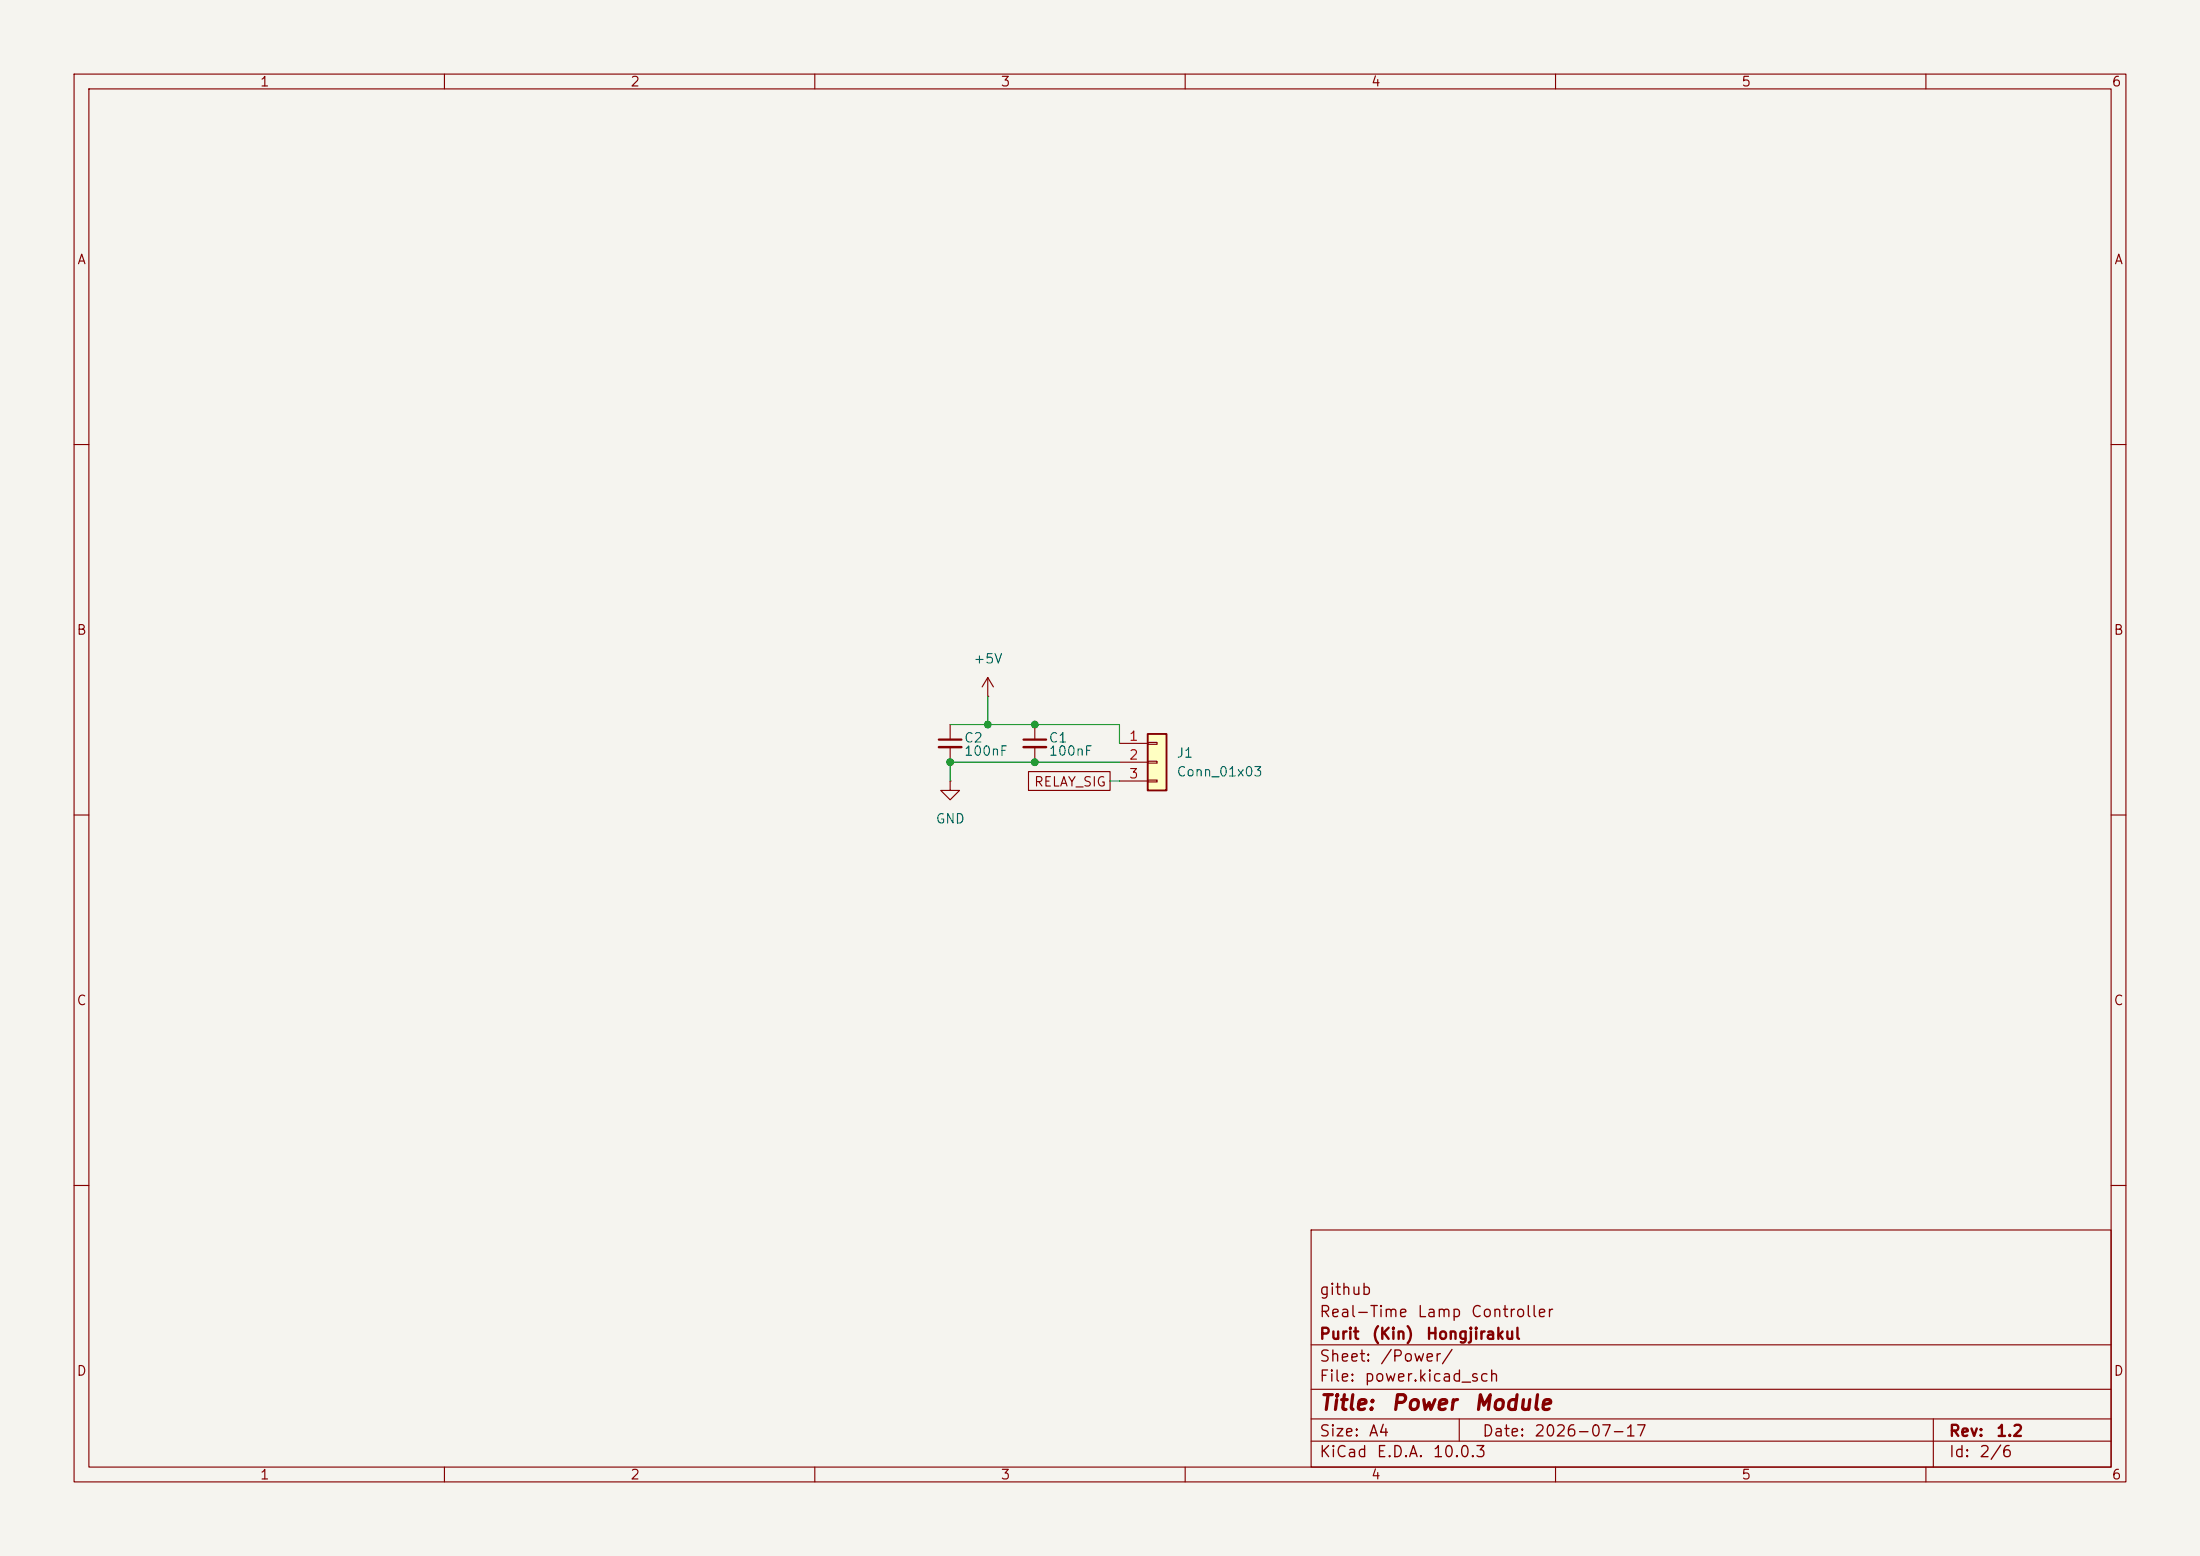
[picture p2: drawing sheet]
(kicad_sch
 (version 20260306)
 (generator "eeschema")
 (generator_version "10.0")
 (paper "A4")
 (title_block
  (title "Power Module")
  (date "2026-07-17")
  (rev "1.2")
  (company "Purit (Kin) Hongjirakul")
  (comment 1 "Real-Time Lamp Controller")
  (comment 2 "github"))
 (lib_symbols
  (symbol "Connector_Generic:Conn_01x03"
   (pin_names
    (offset 1.016) (hide yes)) (exclude_from_sim no) (in_bom yes) (on_board yes)
   (in_pos_files yes)
   (duplicate_pin_numbers_are_jumpers no)
   (property "Reference" "J" (at 0 5.08 0) (show_name no) (do_not_autoplace no) (effects (font (size 1.27 1.27))))
   (property "Value" "Conn_01x03" (at 0 -5.08 0) (show_name no) (do_not_autoplace no) (effects (font (size 1.27 1.27))))
   (property "Footprint" "" (at 0 0 0) (show_name no) (do_not_autoplace no) (hide yes) (effects (font (size 1.27 1.27))))
   (property "Datasheet" "" (at 0 0 0) (show_name no) (do_not_autoplace no) (hide yes) (effects (font (size 1.27 1.27))))
   (property "Description" "Generic connector, single row, 01x03, script generated (kicad-library-utils/schlib/autogen/connector/)" (at 0 0 0) (show_name no) (do_not_autoplace no) (hide yes) (effects (font (size 1.27 1.27))))
   (symbol "Conn_01x03_1_1"
    (rectangle (start -1.27 3.81) (end 1.27 -3.81) (stroke (width 0.254) (type default)) (fill (type background)))
    (rectangle (start -1.27 2.667) (end 0 2.413) (stroke (width 0.1524) (type default)) (fill (type none)))
    (rectangle (start -1.27 0.127) (end 0 -0.127) (stroke (width 0.1524) (type default)) (fill (type none)))
    (rectangle (start -1.27 -2.413) (end 0 -2.667) (stroke (width 0.1524) (type default)) (fill (type none)))
    (pin passive line (at -5.08 2.54 0) (length 3.81) (name "Pin_1" (effects (font (size 1.27 1.27)))) (number "1" (effects (font (size 1.27 1.27)))))
    (pin passive line (at -5.08 0 0) (length 3.81) (name "Pin_2" (effects (font (size 1.27 1.27)))) (number "2" (effects (font (size 1.27 1.27)))))
    (pin passive line (at -5.08 -2.54 0) (length 3.81) (name "Pin_3" (effects (font (size 1.27 1.27)))) (number "3" (effects (font (size 1.27 1.27))))))
   (embedded_fonts no))
  (symbol "Device:C_Small"
   (pin_numbers (hide yes))
   (pin_names
    (offset 0.254) (hide yes)) (exclude_from_sim no) (in_bom yes) (on_board yes)
   (in_pos_files yes)
   (duplicate_pin_numbers_are_jumpers no)
   (property "Reference" "C" (at 0.254 1.778 0) (show_name no) (do_not_autoplace no) (effects (font (size 1.27 1.27)) (justify left)))
   (property "Value" "C_Small" (at 0.254 -2.032 0) (show_name no) (do_not_autoplace no) (effects (font (size 1.27 1.27)) (justify left)))
   (property "Footprint" "" (at 0 0 0) (show_name no) (do_not_autoplace no) (hide yes) (effects (font (size 1.27 1.27))))
   (property "Datasheet" "" (at 0 0 0) (show_name no) (do_not_autoplace no) (hide yes) (effects (font (size 1.27 1.27))))
   (property "Description" "Unpolarized capacitor, small symbol" (at 0 0 0) (show_name no) (do_not_autoplace no) (hide yes) (effects (font (size 1.27 1.27))))
   (symbol "C_Small_0_1"
    (polyline (pts (xy -1.524 0.508) (xy 1.524 0.508)) (stroke (width 0.3048) (type default)) (fill (type none)))
    (polyline (pts (xy -1.524 -0.508) (xy 1.524 -0.508)) (stroke (width 0.3302) (type default)) (fill (type none))))
   (symbol "C_Small_1_1"
    (pin passive line (at 0 2.54 270) (length 2.032) (name "" (effects (font (size 1.27 1.27)))) (number "1" (effects (font (size 1.27 1.27)))))
    (pin passive line (at 0 -2.54 90) (length 2.032) (name "" (effects (font (size 1.27 1.27)))) (number "2" (effects (font (size 1.27 1.27))))))
   (embedded_fonts no))
  (symbol "power:+5V"
   (power global)
   (pin_numbers (hide yes))
   (pin_names
    (offset 0) (hide yes)) (exclude_from_sim no) (in_bom yes) (on_board yes)
   (in_pos_files yes)
   (duplicate_pin_numbers_are_jumpers no)
   (property "Reference" "#PWR" (at 0 -3.81 0) (show_name no) (do_not_autoplace no) (hide yes) (effects (font (size 1.27 1.27))))
   (property "Value" "+5V" (at 0 3.556 0) (show_name no) (do_not_autoplace no) (effects (font (size 1.27 1.27))))
   (property "Footprint" "" (at 0 0 0) (show_name no) (do_not_autoplace no) (hide yes) (effects (font (size 1.27 1.27))))
   (property "Datasheet" "" (at 0 0 0) (show_name no) (do_not_autoplace no) (hide yes) (effects (font (size 1.27 1.27))))
   (property "Description" "Power symbol creates a global label with name \"+5V\"" (at 0 0 0) (show_name no) (do_not_autoplace no) (hide yes) (effects (font (size 1.27 1.27))))
   (symbol "+5V_0_1"
    (polyline (pts (xy -0.762 1.27) (xy 0 2.54)) (stroke (width 0) (type default)) (fill (type none)))
    (polyline (pts (xy 0 2.54) (xy 0.762 1.27)) (stroke (width 0) (type default)) (fill (type none)))
    (polyline (pts (xy 0 0) (xy 0 2.54)) (stroke (width 0) (type default)) (fill (type none))))
   (symbol "+5V_1_1"
    (pin power_in line (at 0 0 90) (length 0) (name "" (effects (font (size 1.27 1.27)))) (number "1" (effects (font (size 1.27 1.27))))))
   (embedded_fonts no))
  (symbol "power:GND"
   (power global)
   (pin_numbers (hide yes))
   (pin_names
    (offset 0) (hide yes)) (exclude_from_sim no) (in_bom yes) (on_board yes)
   (in_pos_files yes)
   (duplicate_pin_numbers_are_jumpers no)
   (property "Reference" "#PWR" (at 0 -6.35 0) (show_name no) (do_not_autoplace no) (hide yes) (effects (font (size 1.27 1.27))))
   (property "Value" "GND" (at 0 -3.81 0) (show_name no) (do_not_autoplace no) (effects (font (size 1.27 1.27))))
   (property "Footprint" "" (at 0 0 0) (show_name no) (do_not_autoplace no) (hide yes) (effects (font (size 1.27 1.27))))
   (property "Datasheet" "" (at 0 0 0) (show_name no) (do_not_autoplace no) (hide yes) (effects (font (size 1.27 1.27))))
   (property "Description" "Power symbol creates a global label with name \"GND\" , ground" (at 0 0 0) (show_name no) (do_not_autoplace no) (hide yes) (effects (font (size 1.27 1.27))))
   (symbol "GND_0_1"
    (polyline (pts (xy 0 0) (xy 0 -1.27) (xy 1.27 -1.27) (xy 0 -2.54) (xy -1.27 -1.27) (xy 0 -1.27)) (stroke (width 0) (type default)) (fill (type none))))
   (symbol "GND_1_1"
    (pin power_in line (at 0 0 270) (length 0) (name "" (effects (font (size 1.27 1.27)))) (number "1" (effects (font (size 1.27 1.27))))))
   (embedded_fonts no)))
 (junction
  (at 139.7 102.87)
  (diameter 0)
  (color 0 0 0 0))
 (junction
  (at 139.7 97.79)
  (diameter 0)
  (color 0 0 0 0))
 (junction
  (at 133.35 97.79)
  (diameter 0)
  (color 0 0 0 0))
 (junction
  (at 128.27 102.87)
  (diameter 0)
  (color 0 0 0 0))
 (wire
  (pts (xy 128.27 97.79) (xy 133.35 97.79))
  (stroke (width 0) (type default)))
 (wire
  (pts (xy 139.7 102.87) (xy 151.13 102.87))
  (stroke (width 0) (type default)))
 (wire
  (pts (xy 133.35 93.98) (xy 133.35 97.79))
  (stroke (width 0) (type default)))
 (wire
  (pts (xy 149.86 105.41) (xy 151.13 105.41))
  (stroke (width 0) (type default)))
 (wire
  (pts (xy 151.13 97.79) (xy 151.13 100.33))
  (stroke (width 0) (type default)))
 (wire
  (pts (xy 128.27 102.87) (xy 139.7 102.87))
  (stroke (width 0) (type default)))
 (wire
  (pts (xy 133.35 97.79) (xy 139.7 97.79))
  (stroke (width 0) (type default)))
 (wire
  (pts (xy 139.7 97.79) (xy 151.13 97.79))
  (stroke (width 0) (type default)))
 (wire
  (pts (xy 128.27 102.87) (xy 128.27 105.41))
  (stroke (width 0) (type default)))
 (global_label "RELAY_SIG"
  (shape passive)
  (at 149.86 105.41 180)
  (fields_autoplaced yes)
  (effects (font (size 1.27 1.27)) (justify right))
  (property "Intersheetrefs" "${INTERSHEET_REFS}" (at 138.3099 105.41 0) (hide yes) (show_name no) (do_not_autoplace no) (effects (font (size 1.27 1.27)) (justify right))))
 (symbol
  (lib_id "Device:C_Small")
  (at 128.27 100.33 0)
  (unit 1)
  (body_style 1)
  (exclude_from_sim no)
  (in_bom yes)
  (on_board yes)
  (in_pos_files yes)
  (dnp no)
  (property "Reference" "C2" (at 130.048 99.568 0) (show_name no) (do_not_autoplace no) (effects (font (size 1.27 1.27)) (justify left)))
  (property "Value" "100nF" (at 130.048 101.346 0) (show_name no) (do_not_autoplace no) (effects (font (size 1.27 1.27)) (justify left)))
  (property "Footprint" "Capacitor_THT:C_Disc_D5.0mm_W2.5mm_P2.50mm" (at 128.27 100.33 0) (hide yes) (show_name no) (do_not_autoplace no) (effects (font (size 1.27 1.27))))
  (property "Datasheet" "" (at 128.27 100.33 0) (hide yes) (show_name no) (do_not_autoplace no) (effects (font (size 1.27 1.27))))
  (property "Description" "Unpolarized capacitor, small symbol" (at 128.27 100.33 0) (hide yes) (show_name no) (do_not_autoplace no) (effects (font (size 1.27 1.27))))
  (pin "2")
  (pin "1"))
 (symbol
  (lib_id "power:GND")
  (at 128.27 105.41 0)
  (unit 1)
  (body_style 1)
  (exclude_from_sim no)
  (in_bom yes)
  (on_board yes)
  (in_pos_files yes)
  (dnp no)
  (fields_autoplaced yes)
  (property "Reference" "#PWR05" (at 128.27 111.76 0) (hide yes) (show_name no) (do_not_autoplace no) (effects (font (size 1.27 1.27))))
  (property "Value" "GND" (at 128.27 110.49 0) (show_name no) (do_not_autoplace no) (effects (font (size 1.27 1.27))))
  (property "Footprint" "" (at 128.27 105.41 0) (hide yes) (show_name no) (do_not_autoplace no) (effects (font (size 1.27 1.27))))
  (property "Datasheet" "" (at 128.27 105.41 0) (hide yes) (show_name no) (do_not_autoplace no) (effects (font (size 1.27 1.27))))
  (property "Description" "Power symbol creates a global label with name \"GND\" , ground" (at 128.27 105.41 0) (hide yes) (show_name no) (do_not_autoplace no) (effects (font (size 1.27 1.27))))
  (pin "1"))
 (symbol
  (lib_id "power:+5V")
  (at 133.35 93.98 0)
  (unit 1)
  (body_style 1)
  (exclude_from_sim no)
  (in_bom yes)
  (on_board yes)
  (in_pos_files yes)
  (dnp no)
  (fields_autoplaced yes)
  (property "Reference" "#PWR06" (at 133.35 97.79 0) (hide yes) (show_name no) (do_not_autoplace no) (effects (font (size 1.27 1.27))))
  (property "Value" "+5V" (at 133.35 88.9 0) (show_name no) (do_not_autoplace no) (effects (font (size 1.27 1.27))))
  (property "Footprint" "" (at 133.35 93.98 0) (hide yes) (show_name no) (do_not_autoplace no) (effects (font (size 1.27 1.27))))
  (property "Datasheet" "" (at 133.35 93.98 0) (hide yes) (show_name no) (do_not_autoplace no) (effects (font (size 1.27 1.27))))
  (property "Description" "Power symbol creates a global label with name \"+5V\"" (at 133.35 93.98 0) (hide yes) (show_name no) (do_not_autoplace no) (effects (font (size 1.27 1.27))))
  (pin "1"))
 (symbol
  (lib_id "Connector_Generic:Conn_01x03")
  (at 156.21 102.87 0)
  (unit 1)
  (body_style 1)
  (exclude_from_sim no)
  (in_bom yes)
  (on_board yes)
  (in_pos_files yes)
  (dnp no)
  (fields_autoplaced yes)
  (property "Reference" "J1" (at 158.75 101.5999 0) (show_name no) (do_not_autoplace no) (effects (font (size 1.27 1.27)) (justify left)))
  (property "Value" "Conn_01x03" (at 158.75 104.1399 0) (show_name no) (do_not_autoplace no) (effects (font (size 1.27 1.27)) (justify left)))
  (property "Footprint" "Connector_JST:JST_XH_B3B-XH-A_1x03_P2.50mm_Vertical" (at 156.21 102.87 0) (hide yes) (show_name no) (do_not_autoplace no) (effects (font (size 1.27 1.27))))
  (property "Datasheet" "" (at 156.21 102.87 0) (hide yes) (show_name no) (do_not_autoplace no) (effects (font (size 1.27 1.27))))
  (property "Description" "Generic connector, single row, 01x03, script generated (kicad-library-utils/schlib/autogen/connector/)" (at 156.21 102.87 0) (hide yes) (show_name no) (do_not_autoplace no) (effects (font (size 1.27 1.27))))
  (pin "1")
  (pin "2")
  (pin "3"))
 (symbol
  (lib_id "Device:C_Small")
  (at 139.7 100.33 0)
  (unit 1)
  (body_style 1)
  (exclude_from_sim no)
  (in_bom yes)
  (on_board yes)
  (in_pos_files yes)
  (dnp no)
  (property "Reference" "C1" (at 141.478 99.568 0) (show_name no) (do_not_autoplace no) (effects (font (size 1.27 1.27)) (justify left)))
  (property "Value" "100nF" (at 141.478 101.346 0) (show_name no) (do_not_autoplace no) (effects (font (size 1.27 1.27)) (justify left)))
  (property "Footprint" "Capacitor_THT:C_Disc_D5.0mm_W2.5mm_P2.50mm" (at 139.7 100.33 0) (hide yes) (show_name no) (do_not_autoplace no) (effects (font (size 1.27 1.27))))
  (property "Datasheet" "" (at 139.7 100.33 0) (hide yes) (show_name no) (do_not_autoplace no) (effects (font (size 1.27 1.27))))
  (property "Description" "Unpolarized capacitor, small symbol" (at 139.7 100.33 0) (hide yes) (show_name no) (do_not_autoplace no) (effects (font (size 1.27 1.27))))
  (pin "2")
  (pin "1")))
